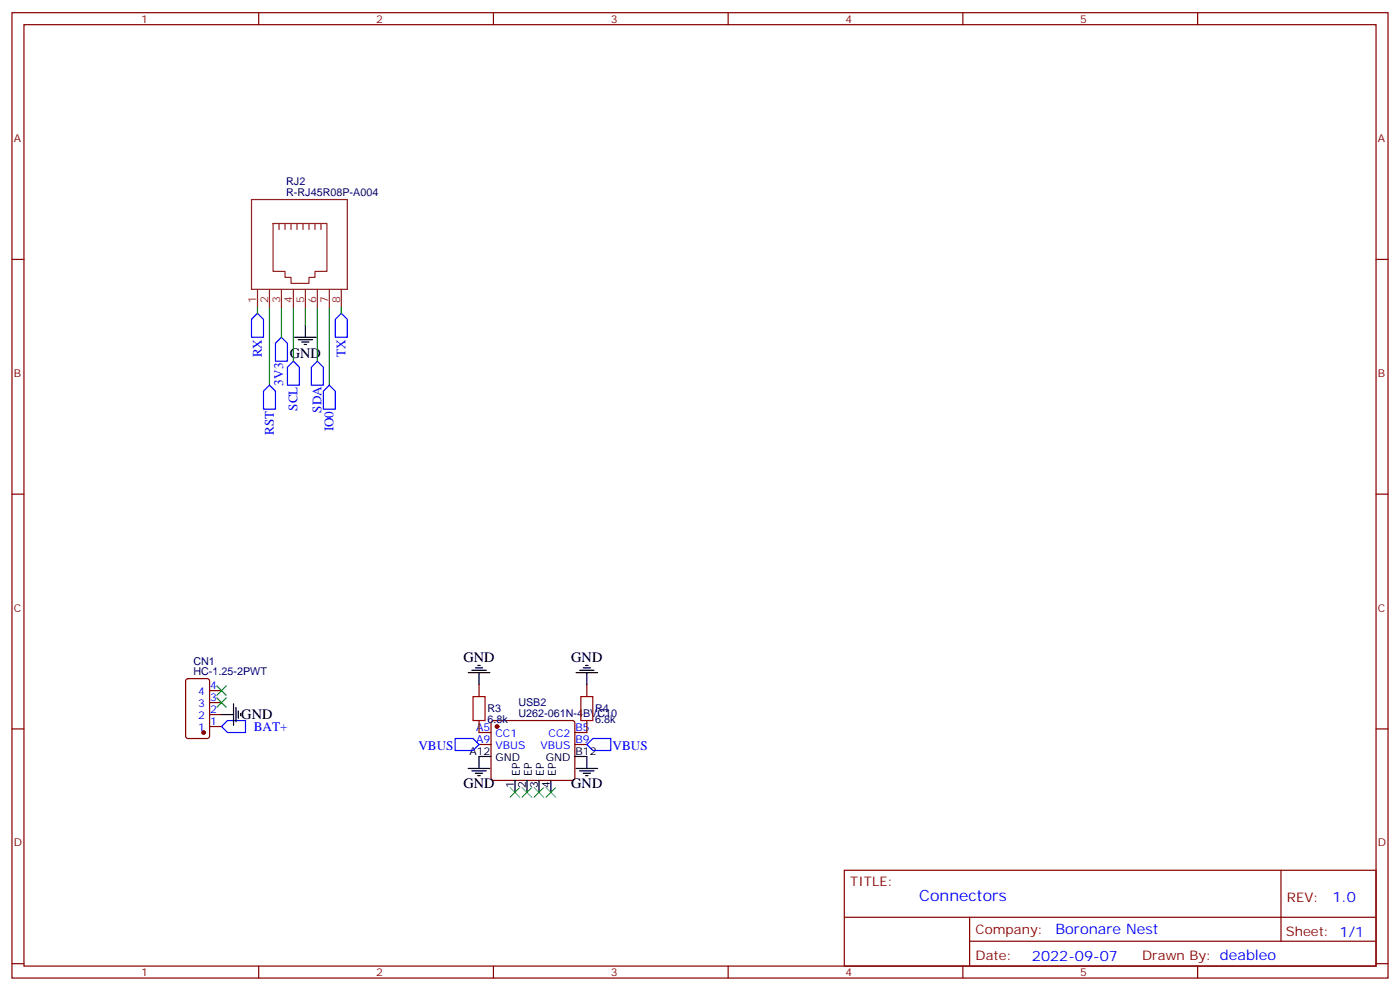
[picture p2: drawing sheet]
<svg xmlns="http://www.w3.org/2000/svg" width="412mm" height="292mm" viewBox="0 0 412 292" stroke-linecap="round" stroke-linejoin="round" font-family="sans-serif">
<g fill="none" stroke="#870000" stroke-width=".35">
<path d="M3.5 3.7h405.4v284.4h-405.4zM7.1 7.3h398.2v277.3h-398.2zM76.2 3.7v3.6M145.3 3.7v3.6M214.5 3.7v3.6M283.6 3.7v3.6M352.8 3.7v3.6M3.5 76.4h3.6M405.3 76.4h3.6M3.5 145.6h3.6M405.3 145.6h3.6M3.5 214.7h3.6"/>
<path d="M54.9 200.1l.5-.2h5.6l.7 .4v16.5l-.4 .7h-5.9l-.7-.4v-16.5zM61.7 214h3.6M61.7 210.5h3.6M61.7 206.9h3.6M61.7 203.4h3.6M141.1 212.2v3.6h3.5M141.1 219.3h3.5M141.1 201.6v3.6M144.9 212.4l.4-.2h23.3l.5 .2 .2 .5v16.5l-.7 .5-23.5-.1-.5-.6v-16.3zM169.3 219.3h3.6M172.9 212.2v3.6h-3.6M172.9 201.6v3.6"/>
<path d="M405.3 214.7h3.6M248.7 256.3h156.6v28.3h-156.6zM377.3 256.4v20.8M248.7 270.2h156.5M285.6 277.2h119.6M285.6 270.2v14.1M3.5 283.8h3.6M76.2 284.6v3.5M145.3 284.6v3.5M214.5 284.6v3.5M283.6 284.6v3.5M352.8 284.6v3.5"/>
<path d="M405.3 283.8h3.6"/>
</g>
<path d="M75.8 90.5v1.8M79.4 90.5v23M82.9 90.5v8.8M86.4 90.5v15.9M90 90.5v5.3M93.5 90.5v15.9M97 90.5v23M100.5 90.5v1.8" fill="none" stroke="#008700" stroke-width=".35"/>
<path d="M75.8 92.3l1.8 1.8v5.2h-3.5v-5.2zM100.5 92.3l1.8 1.8v5.2h-3.5v-5.2zM79.4 113.5l1.7 1.7v5.3h-3.5v-5.3zM81.1 101.1l1.8-1.8 1.8 1.8v5.3h-3.6zM86.4 106.4l1.8 1.8v5.3h-3.5v-5.3zM93.5 106.4l1.7 1.8v5.3h-3.5v-5.3zM97 113.5l1.8 1.7v5.3h-3.6v-5.3zM65.3 214l1.7-1.8h5.3v3.6h-5.3zM134.1 217.5h5.2l1.8 1.8-1.8 1.8h-5.2zM174.6 217.5h5.3v3.6h-5.3l-1.7-1.8z" fill="none" stroke="#00f" stroke-width=".35"/>
<g fill="none" stroke="#000" stroke-width=".35">
<path d="M86.8 99.3h6.3M90 95.8v3.5M87.8 100h4.3M88.9 100.8h2.1M89.6 101.5h.7M137.9 198.1h6.4M139 197.4h4.2M140.1 196.7h2.1M140.8 196h.7M141.1 198.1v3.5M169.7 198.1h6.3M170.7 197.4h4.3"/>
<path d="M171.8 196.7h2.1M172.5 196h.7M172.9 198.1v3.5M65.3 210.5h3.5M68.8 207.3v6.3M69.5 208.4v4.2M70.2 209.4v2.1M70.9 210.1v.7M137.9 226.3h6.4M139 227h4.2M140.1 227.8h2.1M140.8 228.5h.7"/>
<path d="M144.6 222.8h-3.5v3.5M151.7 229.9v3.5M155.2 229.9v3.5M158.7 229.9v3.5M162.3 229.9v3.5M169.3 222.8h3.6v3.5M169.7 226.3h6.3M170.7 227h4.3M171.8 227.8h2.1M172.5 228.5h.7"/>
</g>
<g fill="#870000" stroke="#870000" stroke-width=".35">
<circle cx="146.4" cy="214" r=".53"/>
<circle cx="60" cy="215.8" r=".53"/>
</g>
<path d="M63.9 205.5l2.8 2.9M63.9 202l2.8 2.8M66.7 205.5l-2.8 2.9M66.7 202l-2.8 2.8M150.3 232l2.8 2.8M153.1 232l-2.8 2.8M153.8 232l2.8 2.8M156.6 232l-2.8 2.8M157.3 232l2.9 2.8M160.2 232l-2.9 2.8M160.9 232l2.8 2.8M163.7 232l-2.8 2.8" fill="none" stroke="#3c3" stroke-width=".35"/>
<g fill="none" stroke="#8c2424" stroke-width=".35">
<path d="M74.1 58.8h28.2v26.4h-28.2zM80.4 65.8h15.9v14.1h-3.5v1.8h-1.8v1.8h-5.3v-1.8h-1.7v-1.8h-3.6zM82.2 65.8v1.8M84 65.8v1.8M85.7 65.8v1.8M87.5 65.8v1.8M89.3 65.8v1.8M91 65.8v1.8M92.8 65.8v1.8M94.5 65.8v1.8M75.8 85.2v5.3M79.4 85.2v5.3"/>
<path d="M82.9 85.2v5.3M86.4 85.2v5.3M90 85.2v5.3M93.5 85.2v5.3M97 85.2v5.3M100.5 85.2v5.3"/>
</g>
<path d="M139.3 205.2h3.6v7h-3.6zM171.1 205.2h3.5v7h-3.5z" fill="none" stroke="#a10000" stroke-width=".35"/>
<text font-size="4.6" fill="#00f" x="270.8" y="265.4">Connectors</text>
<g font-size="4.2">
<text x="85.4" y="105.4">GND</text>
<text x="136.5" y="194.9">GND</text>
<text x="168.3" y="194.9">GND</text>
<text x="71.1" y="211.9">GND</text>
<text x="136.5" y="232">GND</text>
<text x="168.3" y="232">GND</text>
</g>
<g font-size="4.2" fill="#00f">
<text x="392.5" y="265.6">1.0</text>
<text x="310.9" y="275.2">Boronare Nest</text>
<text x="304" y="283">2022-09-07</text>
</g>
<g font-size="3.9" fill="#00f">
<text x="77.1" y="105.3" transform="rotate(-90 77.1 105.3)">RX</text>
<text x="101.8" y="105.1" transform="rotate(-90 101.8 105.1)">TX</text>
<text x="83.5" y="113.5" transform="rotate(-90 83.5 113.5)">3V3</text>
<text x="87.6" y="121" transform="rotate(-90 87.6 121)">SCL</text>
<text x="94.7" y="121.6" transform="rotate(-90 94.7 121.6)">SDA</text>
<text x="80.6" y="128.1" transform="rotate(-90 80.6 128.1)">RST</text>
<text x="98.3" y="127.1" transform="rotate(-90 98.3 127.1)">IO0</text>
<text x="74.8" y="215.2">BAT+</text>
<text x="123.2" y="221.1">VBUS</text>
<text x="180.4" y="221.1">VBUS</text>
</g>
<g font-size="3.9" fill="#800">
<text x="250.5" y="260.9">TITLE:</text>
<text x="379.1" y="265.6">REV:</text>
<text x="287.4" y="275.1">Company:</text>
<text x="378.7" y="275.7">Sheet: 1/1</text>
<text x="287.4" y="282.8">Date:</text>
<text x="336.4" y="282.9">Drawn By: deableo</text>
</g>
<g font-size="3.2" fill="#800">
<text x="41.6" y="6.7">1</text>
<text x="110.8" y="6.7">2</text>
<text x="179.9" y="6.7">3</text>
<text x="249.1" y="6.7">4</text>
<text x="318.2" y="6.7">5</text>
<text x="4.1" y="41.8">A</text>
<text x="405.9" y="41.8">A</text>
<text x="4.1" y="111">B</text>
<text x="405.9" y="111">B</text>
<text x="4.1" y="180.1">C</text>
<text x="405.9" y="180.1">C</text>
<text x="4.1" y="249.3">D</text>
<text x="405.9" y="249.3">D</text>
<text x="41.6" y="287.5">1</text>
<text x="110.8" y="287.5">2</text>
<text x="179.9" y="287.5">3</text>
<text x="249.1" y="287.5">4</text>
<text x="318.2" y="287.5">5</text>
</g>
<g font-size="3.2" fill="#000080">
<text x="84.3" y="57.7">R-RJ45R08P-A004</text>
<text x="84.3" y="54.5">RJ2</text>
<text x="57" y="195.8">CN1</text>
<text x="57" y="198.8">HC-1.25-2PWT</text>
<text x="143.6" y="209.8">R3</text>
<text x="152.7" y="207.9">USB2</text>
<text x="175.3" y="209.8">R4</text>
<text x="143.6" y="213">6.8k</text>
<text x="152.7" y="211.1">U262-061N-4BVC10</text>
<text x="175.3" y="213">6.8k</text>
</g>
<g font-size="3.2" fill="#8d2323">
<text x="75.5" y="89.4" transform="rotate(-90 75.5 89.4)">1</text>
<text x="79" y="89.4" transform="rotate(-90 79 89.4)">2</text>
<text x="82.5" y="89.4" transform="rotate(-90 82.5 89.4)">3</text>
<text x="86.1" y="89.4" transform="rotate(-90 86.1 89.4)">4</text>
<text x="89.6" y="89.4" transform="rotate(-90 89.6 89.4)">5</text>
<text x="93.1" y="89.4" transform="rotate(-90 93.1 89.4)">6</text>
<text x="96.7" y="89.4" transform="rotate(-90 96.7 89.4)">7</text>
<text x="100.2" y="89.4" transform="rotate(-90 100.2 89.4)">8</text>
</g>
<g font-size="3.2" fill="#00f">
<text x="61.9" y="203.1">4</text>
<text x="58.4" y="208.4">3</text>
<text x="58.4" y="204.8">4</text>
<text x="61.9" y="206.6">3</text>
<text x="58.4" y="215.4">1</text>
<text x="58.4" y="211.9">2</text>
<text x="61.9" y="213.6">1</text>
<text x="61.9" y="210.1">2</text>
<text x="140.3" y="215.4">A5</text>
<text x="169.5" y="215.4">B5</text>
<text x="140.3" y="218.9">A9</text>
<text x="145.9" y="217.2">CC1</text>
<text x="145.9" y="220.7">VBUS</text>
<text x="159.2" y="220.7">VBUS</text>
<text x="161.6" y="217.2">CC2</text>
<text x="169.5" y="218.9">B9</text>
</g>
<g font-size="3.2">
<text x="138.3" y="222.5">A12</text>
<text x="145.9" y="224.2">GND</text>
<text x="160.7" y="224.2">GND</text>
<text x="169.5" y="222.5">B12</text>
<text x="151.3" y="232.1" transform="rotate(-90 151.3 232.1)">1</text>
<text x="153.1" y="228.6" transform="rotate(-90 153.1 228.6)">EP</text>
<text x="154.9" y="232.1" transform="rotate(-90 154.9 232.1)">2</text>
<text x="156.6" y="228.6" transform="rotate(-90 156.6 228.6)">EP</text>
<text x="158.4" y="232.1" transform="rotate(-90 158.4 232.1)">3</text>
<text x="160.2" y="228.6" transform="rotate(-90 160.2 228.6)">EP</text>
<text x="161.9" y="232.1" transform="rotate(-90 161.9 232.1)">4</text>
<text x="163.7" y="228.6" transform="rotate(-90 163.7 228.6)">EP</text>
</g>
</svg>
